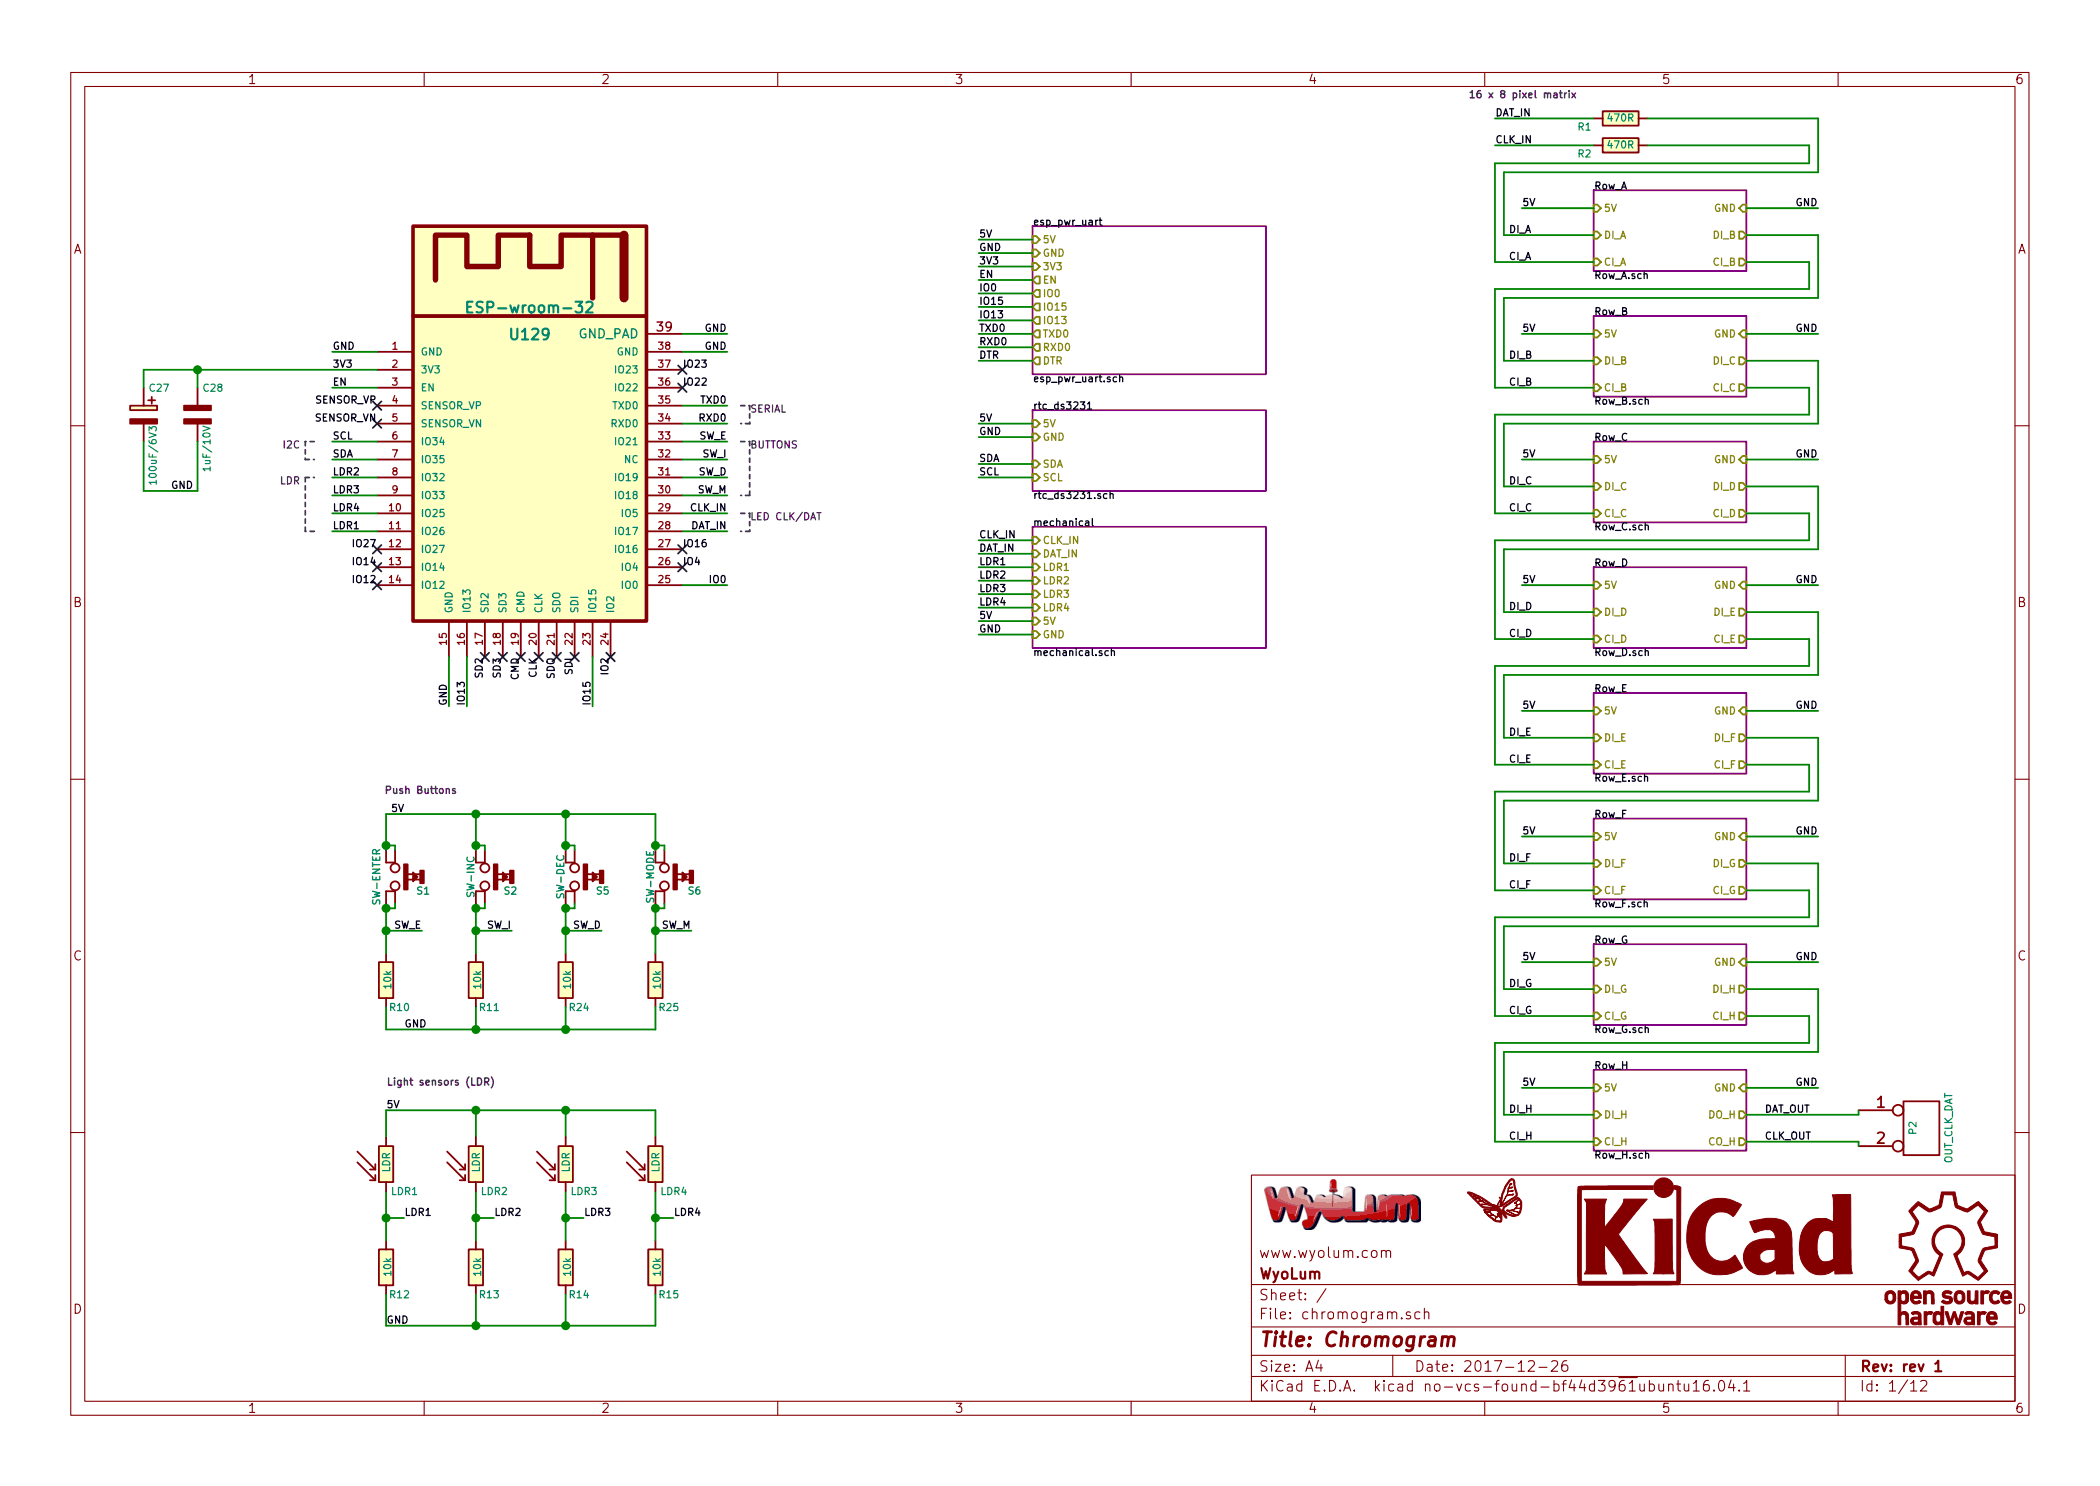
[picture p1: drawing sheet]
EESchema Schematic File Version 4
LIBS:chromogram
LIBS:chromogram-cache
EELAYER 26 0
EELAYER END
$Descr A4 11693 8268
encoding utf-8
Sheet 1 12
Title "Chromogram"
Date "2017-12-26"
Rev "rev 1"
Comp "WyoLum"
Comment1 "www.wyolum.com"
Comment2 ""
Comment3 ""
Comment4 ""
$EndDescr
$Sheet
S 8875 1050 850  450 
U 511688A7
F0 "Row_A" 40
F1 "Row_A.sch" 40
F2 "GND" I R 9725 1150 40 
F3 "DI_A" I L 8875 1300 40 
F4 "5V" I L 8875 1150 40 
F5 "CI_A" I L 8875 1450 40 
F6 "CI_B" O R 9725 1450 40 
F7 "DI_B" O R 9725 1300 40 
$EndSheet
Text Label 8475 1150 0    40   ~ 0
5V
Text Label 10125 1150 2    40   ~ 0
GND
$Sheet
S 8875 1750 850  450 
U 54253F7B
F0 "Row_B" 40
F1 "Row_B.sch" 40
F2 "GND" I R 9725 1850 40 
F3 "DI_B" I L 8875 2000 40 
F4 "5V" I L 8875 1850 40 
F5 "CI_B" I L 8875 2150 40 
F6 "CI_C" O R 9725 2150 40 
F7 "DI_C" O R 9725 2000 40 
$EndSheet
$Sheet
S 8875 2450 850  450 
U 542543F1
F0 "Row_C" 40
F1 "Row_C.sch" 40
F2 "GND" I R 9725 2550 40 
F3 "DI_C" I L 8875 2700 40 
F4 "5V" I L 8875 2550 40 
F5 "CI_C" I L 8875 2850 40 
F6 "CI_D" O R 9725 2850 40 
F7 "DI_D" O R 9725 2700 40 
$EndSheet
$Sheet
S 8875 3150 850  450 
U 542543F9
F0 "Row_D" 40
F1 "Row_D.sch" 40
F2 "GND" I R 9725 3250 40 
F3 "DI_D" I L 8875 3400 40 
F4 "5V" I L 8875 3250 40 
F5 "CI_D" I L 8875 3550 40 
F6 "CI_E" O R 9725 3550 40 
F7 "DI_E" O R 9725 3400 40 
$EndSheet
$Sheet
S 8875 3850 850  450 
U 54254DD3
F0 "Row_E" 40
F1 "Row_E.sch" 40
F2 "GND" I R 9725 3950 40 
F3 "DI_E" I L 8875 4100 40 
F4 "5V" I L 8875 3950 40 
F5 "CI_E" I L 8875 4250 40 
F6 "CI_F" O R 9725 4250 40 
F7 "DI_F" O R 9725 4100 40 
$EndSheet
$Sheet
S 8875 4550 850  450 
U 54254DE3
F0 "Row_F" 40
F1 "Row_F.sch" 40
F2 "GND" I R 9725 4650 40 
F3 "DI_F" I L 8875 4800 40 
F4 "5V" I L 8875 4650 40 
F5 "CI_F" I L 8875 4950 40 
F6 "CI_G" O R 9725 4950 40 
F7 "DI_G" O R 9725 4800 40 
$EndSheet
$Sheet
S 8875 5250 850  450 
U 54254DF1
F0 "Row_G" 40
F1 "Row_G.sch" 40
F2 "GND" I R 9725 5350 40 
F3 "DI_G" I L 8875 5500 40 
F4 "5V" I L 8875 5350 40 
F5 "CI_G" I L 8875 5650 40 
F6 "CI_H" O R 9725 5650 40 
F7 "DI_H" O R 9725 5500 40 
$EndSheet
$Sheet
S 8875 5950 850  450 
U 54254DF9
F0 "Row_H" 40
F1 "Row_H.sch" 40
F2 "GND" I R 9725 6050 40 
F3 "DI_H" I L 8875 6200 40 
F4 "5V" I L 8875 6050 40 
F5 "CI_H" I L 8875 6350 40 
F6 "CO_H" O R 9725 6350 40 
F7 "DO_H" O R 9725 6200 40 
$EndSheet
Text Notes 8175 550  0    40   ~ 8
16 x 8 pixel matrix
Text Label 1850 2450 0    40   ~ 0
SCL
Text Label 1850 2550 0    40   ~ 0
SDA
Text Label 8400 1300 0    40   ~ 0
DI_A
$Comp
L chromogram:R R1
U 1 1
P 9025 650
F 0 "R1" V 8975 850 40  0000 C CNN
F 1 "470R" V 9025 650 40  0000 C CNN
F 2 "chromogram_libs:r_0805" V 8955 650 30  0001 C CNN
F 3 "" H 9025 650 30  0000 C CNN
	1    9025 650 
	0    -1   -1   0   
$EndComp
Text Label 8325 650  0    40   ~ 0
DAT_IN
Text Label 1850 2950 0    40   ~ 0
LDR1
Text Label 4050 2950 2    40   ~ 0
DAT_IN
Text Label 1850 2650 0    40   ~ 0
LDR2
Text Label 1850 2750 0    40   ~ 0
LDR3
Text Label 8475 1850 0    40   ~ 0
5V
Text Label 8475 6050 0    40   ~ 0
5V
Text Label 8475 2550 0    40   ~ 0
5V
Text Label 8475 3250 0    40   ~ 0
5V
Text Label 8475 3950 0    40   ~ 0
5V
Text Label 8475 4650 0    40   ~ 0
5V
Text Label 8475 5350 0    40   ~ 0
5V
Text Label 10125 1850 2    40   ~ 0
GND
Text Label 10125 6050 2    40   ~ 0
GND
Text Label 10125 2550 2    40   ~ 0
GND
Text Label 10125 3250 2    40   ~ 0
GND
Text Label 10125 3950 2    40   ~ 0
GND
Text Label 10125 4650 2    40   ~ 0
GND
Text Label 10125 5350 2    40   ~ 0
GND
$Comp
L chromogram:R R24
U 1 1
P 3150 5450
F 0 "R24" H 3225 5300 40  0000 C CNN
F 1 "10k" V 3157 5451 40  0000 C CNN
F 2 "chromogram_libs:r_0805" V 3080 5450 30  0001 C CNN
F 3 "" H 3150 5450 30  0000 C CNN
	1    3150 5450
	1    0    0    -1  
$EndComp
$Comp
L chromogram:R R25
U 1 1
P 3650 5450
F 0 "R25" H 3725 5300 40  0000 C CNN
F 1 "10k" V 3657 5451 40  0000 C CNN
F 2 "chromogram_libs:r_0805" V 3580 5450 30  0001 C CNN
F 3 "" H 3650 5450 30  0000 C CNN
	1    3650 5450
	1    0    0    -1  
$EndComp
Text Label 3350 5175 2    40   ~ 0
SW_D
Text Label 3850 5175 2    40   ~ 0
SW_M
Text Notes 2550 4425 2    40   ~ 8
Push Buttons
Wire Wire Line
	8875 650  8325 650 
Wire Wire Line
	8475 1150 8875 1150
Wire Wire Line
	10125 1150 9725 1150
Wire Wire Line
	8475 1850 8875 1850
Wire Wire Line
	8375 2000 8875 2000
Wire Wire Line
	10125 1850 9725 1850
Wire Wire Line
	8475 3250 8875 3250
Wire Wire Line
	8375 3400 8875 3400
Wire Wire Line
	10125 3250 9725 3250
Wire Wire Line
	9725 3400 10125 3400
Wire Wire Line
	8475 2550 8875 2550
Wire Wire Line
	10125 2550 9725 2550
Wire Wire Line
	9725 2700 10125 2700
Wire Wire Line
	8475 3950 8875 3950
Wire Wire Line
	10125 3950 9725 3950
Wire Wire Line
	9725 4100 10125 4100
Wire Wire Line
	8475 4650 8875 4650
Wire Wire Line
	8375 4800 8875 4800
Wire Wire Line
	10125 4650 9725 4650
Wire Wire Line
	9725 4800 10125 4800
Wire Wire Line
	8475 6050 8875 6050
Wire Wire Line
	10125 6050 9725 6050
Wire Wire Line
	9725 6200 10350 6200
Wire Wire Line
	8475 5350 8875 5350
Wire Wire Line
	8375 5500 8875 5500
Wire Wire Line
	10125 5350 9725 5350
Wire Wire Line
	9725 1300 10125 1300
Wire Wire Line
	10125 1300 10125 1650
Wire Wire Line
	10125 1650 8375 1650
Wire Wire Line
	8375 1650 8375 2000
Wire Wire Line
	9725 2000 10125 2000
Wire Wire Line
	10125 2000 10125 2350
Wire Wire Line
	10125 2350 8375 2350
Wire Wire Line
	8375 2350 8375 2700
Wire Wire Line
	8375 2700 8875 2700
Wire Wire Line
	10125 2700 10125 3050
Wire Wire Line
	10125 3050 8375 3050
Wire Wire Line
	8375 3050 8375 3400
Wire Wire Line
	10125 3400 10125 3750
Wire Wire Line
	8375 3750 8375 4100
Wire Wire Line
	10125 4100 10125 4450
Wire Wire Line
	10125 4450 8375 4450
Wire Wire Line
	8375 4450 8375 4800
Wire Wire Line
	10125 4800 10125 5150
Wire Wire Line
	10125 5150 8375 5150
Wire Wire Line
	8375 5150 8375 5500
Wire Wire Line
	9725 5500 10125 5500
Wire Wire Line
	10125 5500 10125 5850
Wire Wire Line
	8375 950  8375 1300
Wire Wire Line
	10125 950  8375 950 
Wire Wire Line
	9175 650  10125 650 
Wire Wire Line
	10125 650  10125 950 
Wire Wire Line
	8375 1300 8875 1300
Wire Wire Line
	10125 3750 8375 3750
Wire Wire Line
	8375 4100 8875 4100
Wire Wire Line
	3150 5025 3150 5050
Wire Wire Line
	3650 5025 3650 5050
Wire Wire Line
	3150 5175 3350 5175
Connection ~ 3150 5175
Wire Wire Line
	3650 5175 3850 5175
Connection ~ 3650 5175
Wire Wire Line
	3650 5725 3650 5600
Wire Wire Line
	2150 5725 2650 5725
Wire Wire Line
	3150 5725 3150 5600
Wire Wire Line
	3150 4525 3150 4700
Wire Wire Line
	2150 4525 2650 4525
Wire Wire Line
	3650 4525 3650 4700
$Comp
L chromogram:R R12
U 1 1
P 2150 7050
F 0 "R12" H 2225 6900 40  0000 C CNN
F 1 "10k" V 2157 7051 40  0000 C CNN
F 2 "chromogram_libs:r_0805" V 2080 7050 30  0001 C CNN
F 3 "" H 2150 7050 30  0000 C CNN
	1    2150 7050
	1    0    0    -1  
$EndComp
Text Label 2250 6775 0    40   ~ 0
LDR1
Text Label 2150 6175 0    40   ~ 0
5V
Text Label 2150 7375 0    40   ~ 0
GND
Wire Wire Line
	2150 6175 2150 6325
Wire Wire Line
	2150 6625 2150 6775
Wire Wire Line
	2150 7200 2150 7375
Wire Wire Line
	2150 6775 2250 6775
Connection ~ 2150 6775
Wire Wire Line
	2150 6175 2650 6175
Wire Wire Line
	2150 7375 2650 7375
$Comp
L chromogram:R R13
U 1 1
P 2650 7050
F 0 "R13" H 2725 6900 40  0000 C CNN
F 1 "10k" V 2657 7051 40  0000 C CNN
F 2 "chromogram_libs:r_0805" V 2580 7050 30  0001 C CNN
F 3 "" H 2650 7050 30  0000 C CNN
	1    2650 7050
	1    0    0    -1  
$EndComp
Text Label 2750 6775 0    40   ~ 0
LDR2
Wire Wire Line
	2650 6175 2650 6325
Wire Wire Line
	2650 6625 2650 6775
Wire Wire Line
	2650 7375 2650 7200
Wire Wire Line
	2650 6775 2750 6775
Connection ~ 2650 6775
Text Notes 2150 6050 0    40   ~ 8
Light sensors (LDR)
$Comp
L chromogram:R R14
U 1 1
P 3150 7050
F 0 "R14" H 3225 6900 40  0000 C CNN
F 1 "10k" V 3157 7051 40  0000 C CNN
F 2 "chromogram_libs:r_0805" V 3080 7050 30  0001 C CNN
F 3 "" H 3150 7050 30  0000 C CNN
	1    3150 7050
	1    0    0    -1  
$EndComp
Text Label 3250 6775 0    40   ~ 0
LDR3
Wire Wire Line
	3150 6175 3150 6325
Wire Wire Line
	3150 6625 3150 6775
Wire Wire Line
	3150 7375 3150 7200
Wire Wire Line
	3150 6775 3250 6775
Connection ~ 3150 6775
$Comp
L chromogram:R R15
U 1 1
P 3650 7050
F 0 "R15" H 3725 6900 40  0000 C CNN
F 1 "10k" V 3657 7051 40  0000 C CNN
F 2 "chromogram_libs:r_0805" V 3580 7050 30  0001 C CNN
F 3 "" H 3650 7050 30  0000 C CNN
	1    3650 7050
	1    0    0    -1  
$EndComp
Text Label 3750 6775 0    40   ~ 0
LDR4
Wire Wire Line
	3650 6175 3650 6325
Wire Wire Line
	3650 6625 3650 6775
Wire Wire Line
	3650 7375 3650 7200
Wire Wire Line
	3650 6775 3750 6775
Connection ~ 3650 6775
Text Label 1850 2850 0    40   ~ 0
LDR4
$Comp
L chromogram:ESP-wroom-32 U129
U 1 1
P 2950 3450
F 0 "U129" H 2950 5050 60  0000 C CNB
F 1 "ESP-wroom-32" H 2950 5200 60  0000 C CNB
F 2 "chromogram_libs:esp_wroom_32" H 2950 3450 60  0001 C CNN
F 3 "" H 2950 3450 60  0001 C CNN
F 4 "mfr_pn" H 2950 3450 60  0001 C CNN "manf#"
	1    2950 3450
	1    0    0    -1  
$EndComp
Wire Wire Line
	10125 5850 8375 5850
Wire Wire Line
	8375 5850 8375 6200
Wire Wire Line
	8375 6200 8875 6200
Wire Wire Line
	9725 1450 10075 1450
Wire Wire Line
	10075 1450 10075 1600
Wire Wire Line
	10075 1600 8325 1600
Wire Wire Line
	8325 1600 8325 2150
Wire Wire Line
	8325 2150 8875 2150
Wire Wire Line
	9725 2150 10075 2150
Wire Wire Line
	10075 2150 10075 2300
Wire Wire Line
	10075 2300 8325 2300
Wire Wire Line
	8325 2300 8325 2850
Wire Wire Line
	8325 2850 8875 2850
Wire Wire Line
	9725 2850 10075 2850
Wire Wire Line
	10075 2850 10075 3000
Wire Wire Line
	10075 3000 8325 3000
Wire Wire Line
	8325 3000 8325 3550
Wire Wire Line
	8325 3550 8875 3550
Wire Wire Line
	9725 4250 10075 4250
Wire Wire Line
	10075 4250 10075 4400
Wire Wire Line
	10075 4400 8325 4400
Wire Wire Line
	8325 4400 8325 4950
Wire Wire Line
	8325 4950 8875 4950
Wire Wire Line
	9725 3550 10075 3550
Wire Wire Line
	10075 3550 10075 3700
Wire Wire Line
	10075 3700 8325 3700
Wire Wire Line
	8325 3700 8325 4250
Wire Wire Line
	8325 4250 8875 4250
Wire Wire Line
	9725 4950 10075 4950
Wire Wire Line
	10075 4950 10075 5100
Wire Wire Line
	10075 5100 8325 5100
Wire Wire Line
	8325 5100 8325 5650
Wire Wire Line
	8325 5650 8875 5650
Wire Wire Line
	9725 5650 10075 5650
Wire Wire Line
	10075 5650 10075 5800
Wire Wire Line
	10075 5800 8325 5800
Wire Wire Line
	8325 5800 8325 6350
Wire Wire Line
	8325 6350 8875 6350
Wire Wire Line
	9725 6350 10350 6350
Text Label 9825 6200 0    40   ~ 0
DAT_OUT
Text Label 9825 6350 0    40   ~ 0
CLK_OUT
$Comp
L chromogram:R R2
U 1 1
P 9025 800
F 0 "R2" V 8975 1000 40  0000 C CNN
F 1 "470R" V 9025 800 40  0000 C CNN
F 2 "chromogram_libs:r_0805" V 8955 800 30  0001 C CNN
F 3 "" H 9025 800 30  0000 C CNN
	1    9025 800 
	0    -1   -1   0   
$EndComp
Wire Wire Line
	9175 800  10075 800 
Wire Wire Line
	10075 800  10075 900 
Wire Wire Line
	10075 900  8325 900 
Wire Wire Line
	8325 900  8325 1450
Wire Wire Line
	8325 1450 8875 1450
Wire Wire Line
	8875 800  8325 800 
Text Label 8325 800  0    40   ~ 0
CLK_IN
Text Label 8400 1450 0    40   ~ 0
CI_A
Text Label 8400 2000 0    40   ~ 0
DI_B
Text Label 8400 2150 0    40   ~ 0
CI_B
Text Label 8400 2700 0    40   ~ 0
DI_C
Text Label 8400 2850 0    40   ~ 0
CI_C
Text Label 8400 3400 0    40   ~ 0
DI_D
Text Label 8400 3550 0    40   ~ 0
CI_D
Text Label 8400 4100 0    40   ~ 0
DI_E
Text Label 8400 4250 0    40   ~ 0
CI_E
Text Label 8400 4800 0    40   ~ 0
DI_F
Text Label 8400 4950 0    40   ~ 0
CI_F
Text Label 8400 5500 0    40   ~ 0
DI_G
Text Label 8400 5650 0    40   ~ 0
CI_G
Text Label 8400 6200 0    40   ~ 0
DI_H
Text Label 8400 6350 0    40   ~ 0
CI_H
$Sheet
S 5750 2925 1300 675 
U 5A47432D
F0 "mechanical" 40
F1 "mechanical.sch" 40
F2 "CLK_IN" I L 5750 3000 40 
F3 "DAT_IN" I L 5750 3075 40 
F4 "LDR1" I L 5750 3150 40 
F5 "LDR2" I L 5750 3225 40 
F6 "LDR4" I L 5750 3375 40 
F7 "LDR3" I L 5750 3300 40 
F8 "5V" I L 5750 3450 40 
F9 "GND" I L 5750 3525 40 
$EndSheet
$Sheet
S 5750 2275 1300 450 
U 5A447BD8
F0 "rtc_ds3231" 40
F1 "rtc_ds3231.sch" 40
F2 "5V" I L 5750 2350 40 
F3 "GND" I L 5750 2425 40 
F4 "SDA" I L 5750 2575 40 
F5 "SCL" I L 5750 2650 40 
$EndSheet
Wire Wire Line
	5750 2350 5450 2350
Wire Wire Line
	5450 2425 5750 2425
Wire Wire Line
	5450 2575 5750 2575
Wire Wire Line
	5750 2650 5450 2650
Text Label 5450 2350 0    40   ~ 0
5V
Text Label 5450 2425 0    40   ~ 0
GND
Text Label 5450 2575 0    40   ~ 0
SDA
Text Label 5450 2650 0    40   ~ 0
SCL
$Sheet
S 5750 1250 1300 825 
U 5A452227
F0 "esp_pwr_uart" 40
F1 "esp_pwr_uart.sch" 40
F2 "GND" I L 5750 1400 40 
F3 "5V" I L 5750 1325 40 
F4 "3V3" I L 5750 1475 40 
F5 "EN" O L 5750 1550 40 
F6 "IO0" O L 5750 1625 40 
F7 "IO15" O L 5750 1700 40 
F8 "IO13" O L 5750 1775 40 
F9 "TXD0" O L 5750 1850 40 
F10 "RXD0" O L 5750 1925 40 
F11 "DTR" O L 5750 2000 40 
$EndSheet
Wire Wire Line
	5450 1325 5750 1325
Wire Wire Line
	5750 1400 5450 1400
Wire Wire Line
	5450 1475 5750 1475
Text Label 5450 1325 0    40   ~ 0
5V
Text Label 5450 1400 0    40   ~ 0
GND
Text Label 5450 1475 0    40   ~ 0
3V3
Wire Wire Line
	2100 1950 1850 1950
Wire Wire Line
	2100 2150 1850 2150
Wire Wire Line
	2100 2650 1850 2650
Wire Wire Line
	1850 2750 2100 2750
Wire Wire Line
	2100 2850 1850 2850
Wire Wire Line
	1850 2950 2100 2950
Wire Wire Line
	2100 2450 1850 2450
Wire Wire Line
	1850 2550 2100 2550
Wire Wire Line
	4050 1950 3800 1950
Wire Wire Line
	3800 2250 4050 2250
Wire Wire Line
	4050 2350 3800 2350
Wire Wire Line
	4050 2450 3800 2450
Wire Wire Line
	3800 2550 4050 2550
Wire Wire Line
	4050 2650 3800 2650
Wire Wire Line
	3800 2750 4050 2750
Wire Wire Line
	4050 2850 3800 2850
Wire Wire Line
	3800 2950 4050 2950
Wire Wire Line
	4050 3250 3800 3250
Wire Wire Line
	2500 3650 2500 3925
Wire Wire Line
	2600 3925 2600 3650
Wire Wire Line
	3300 3650 3300 3925
Text Label 1850 1950 0    40   ~ 0
GND
Text Label 1850 2050 0    40   ~ 0
3V3
Text Label 2500 3925 1    40   ~ 0
GND
NoConn ~ 3800 3150
Text Label 4050 1950 2    40   ~ 0
GND
$Comp
L chromogram:LDR03 LDR1
U 1 1
P 2150 6475
F 0 "LDR1" H 2175 6325 40  0000 L CNN
F 1 "LDR" V 2150 6425 40  0000 L CNN
F 2 "chromogram_libs:r_0805_ldr" V 2325 6475 50  0001 C CNN
F 3 "" H 2150 6425 50  0000 C CNN
	1    2150 6475
	1    0    0    -1  
$EndComp
$Comp
L chromogram:LDR03 LDR2
U 1 1
P 2650 6475
F 0 "LDR2" H 2675 6325 40  0000 L CNN
F 1 "LDR" V 2650 6425 40  0000 L CNN
F 2 "chromogram_libs:r_0805_ldr" V 2825 6475 50  0001 C CNN
F 3 "" H 2650 6425 50  0000 C CNN
	1    2650 6475
	1    0    0    -1  
$EndComp
$Comp
L chromogram:LDR03 LDR3
U 1 1
P 3150 6475
F 0 "LDR3" H 3175 6325 40  0000 L CNN
F 1 "LDR" V 3150 6425 40  0000 L CNN
F 2 "chromogram_libs:r_0805_ldr" V 3325 6475 50  0001 C CNN
F 3 "" H 3150 6425 50  0000 C CNN
	1    3150 6475
	1    0    0    -1  
$EndComp
$Comp
L chromogram:LDR03 LDR4
U 1 1
P 3650 6475
F 0 "LDR4" H 3675 6325 40  0000 L CNN
F 1 "LDR" V 3650 6425 40  0000 L CNN
F 2 "chromogram_libs:r_0805_ldr" V 3825 6475 50  0001 C CNN
F 3 "" H 3650 6425 50  0000 C CNN
	1    3650 6475
	1    0    0    -1  
$EndComp
$Comp
L chromogram:SW-SPST-M S5
U 1 1
P 3200 4875
F 0 "S5" V 3275 5075 40  0000 R CNB
F 1 "SW-DEC" H 3200 4800 40  0000 C CNB
F 2 "chromogram_libs:SW_SMD" H 3200 4875 60  0001 C CNN
F 3 "" H 3200 4875 60  0000 C CNN
	1    3200 4875
	0    1    1    0   
$EndComp
$Comp
L chromogram:SW-SPST-M S6
U 1 1
P 3700 4875
F 0 "S6" V 3775 5000 40  0000 L CNB
F 1 "SW-MODE" H 3700 4800 40  0000 C CNB
F 2 "chromogram_libs:SW_SMD" H 3700 4875 60  0001 C CNN
F 3 "" H 3700 4875 60  0000 C CNN
	1    3700 4875
	0    1    1    0   
$EndComp
Wire Wire Line
	3200 5025 3200 5050
Wire Wire Line
	3200 5050 3150 5050
Connection ~ 3150 5050
Wire Wire Line
	3700 5025 3700 5050
Wire Wire Line
	3700 5050 3650 5050
Connection ~ 3650 5050
Wire Wire Line
	3700 4725 3700 4700
Wire Wire Line
	3700 4700 3650 4700
Connection ~ 3650 4700
Wire Wire Line
	3200 4725 3200 4700
Wire Wire Line
	3200 4700 3150 4700
Connection ~ 3150 4700
Text Label 1850 2150 0    40   ~ 0
EN
Text Label 4050 2250 2    40   ~ 0
TXD0
Text Label 4050 2350 2    40   ~ 0
RXD0
Text Label 3300 3925 1    40   ~ 0
IO15
Text Label 2600 3925 1    40   ~ 0
IO13
Text Label 4050 3250 2    40   ~ 0
IO0
Wire Wire Line
	5750 1550 5450 1550
Wire Wire Line
	5450 1625 5750 1625
Wire Wire Line
	5750 1700 5450 1700
Wire Wire Line
	5450 1775 5750 1775
Wire Wire Line
	5750 1850 5450 1850
Wire Wire Line
	5450 1925 5750 1925
Wire Wire Line
	5450 2000 5750 2000
Text Label 5450 1550 0    40   ~ 0
EN
Text Label 5450 1625 0    40   ~ 0
IO0
Text Label 5450 1700 0    40   ~ 0
IO15
Text Label 5450 1775 0    40   ~ 0
IO13
Text Label 5450 1850 0    40   ~ 0
TXD0
Text Label 5450 1925 0    40   ~ 0
RXD0
Text Label 5450 2000 0    40   ~ 0
DTR
Text Label 4050 2850 2    40   ~ 0
CLK_IN
$Comp
L chromogram:CONN_2 P2
U 1 1
P 10700 6275
F 0 "P2" V 10650 6275 40  0000 C CNN
F 1 "OUT_CLK_DAT" V 10850 6275 40  0000 C CNN
F 2 "chromogram_libs:Pin_Header_Straight_1x02" H 10700 6275 60  0001 C CNN
F 3 "" H 10700 6275 60  0000 C CNN
F 4 "Value" H 10700 6275 50  0001 C CNN "manf#"
	1    10700 6275
	1    0    0    -1  
$EndComp
Wire Wire Line
	10350 6200 10350 6175
Wire Wire Line
	10350 6350 10350 6375
$Comp
L chromogram:R R10
U 1 1
P 2150 5450
F 0 "R10" H 2225 5300 40  0000 C CNN
F 1 "10k" V 2157 5451 40  0000 C CNN
F 2 "chromogram_libs:r_0805" V 2080 5450 30  0001 C CNN
F 3 "" H 2150 5450 30  0000 C CNN
	1    2150 5450
	1    0    0    -1  
$EndComp
$Comp
L chromogram:R R11
U 1 1
P 2650 5450
F 0 "R11" H 2725 5300 40  0000 C CNN
F 1 "10k" V 2657 5451 40  0000 C CNN
F 2 "chromogram_libs:r_0805" V 2580 5450 30  0001 C CNN
F 3 "" H 2650 5450 30  0000 C CNN
	1    2650 5450
	1    0    0    -1  
$EndComp
Text Label 2250 5725 0    40   ~ 0
GND
Text Label 2350 5175 2    40   ~ 0
SW_E
Text Label 2850 5175 2    40   ~ 0
SW_I
Text Label 2175 4525 0    40   ~ 0
5V
Wire Wire Line
	2150 5025 2150 5050
Wire Wire Line
	2650 5025 2650 5050
Wire Wire Line
	2150 5175 2350 5175
Connection ~ 2150 5175
Wire Wire Line
	2650 5175 2850 5175
Connection ~ 2650 5175
Wire Wire Line
	2650 5600 2650 5725
Wire Wire Line
	2150 5725 2150 5600
Wire Wire Line
	2150 4525 2150 4700
Wire Wire Line
	2650 4525 2650 4700
$Comp
L chromogram:SW-SPST-M S1
U 1 1
P 2200 4875
F 0 "S1" V 2275 5075 40  0000 R CNB
F 1 "SW-ENTER" H 2200 4775 40  0000 C CNB
F 2 "chromogram_libs:SW_SMD" H 2200 4875 60  0001 C CNN
F 3 "" H 2200 4875 60  0000 C CNN
	1    2200 4875
	0    1    1    0   
$EndComp
$Comp
L chromogram:SW-SPST-M S2
U 1 1
P 2700 4875
F 0 "S2" V 2775 4975 40  0000 L CNB
F 1 "SW-INC" H 2700 4800 40  0000 C CNB
F 2 "chromogram_libs:SW_SMD" H 2700 4875 60  0001 C CNN
F 3 "" H 2700 4875 60  0000 C CNN
	1    2700 4875
	0    1    1    0   
$EndComp
Wire Wire Line
	2200 5025 2200 5050
Wire Wire Line
	2200 5050 2150 5050
Connection ~ 2150 5050
Wire Wire Line
	2700 5025 2700 5050
Wire Wire Line
	2700 5050 2650 5050
Connection ~ 2650 5050
Wire Wire Line
	2700 4725 2700 4700
Wire Wire Line
	2700 4700 2650 4700
Connection ~ 2650 4700
Wire Wire Line
	2200 4725 2200 4700
Wire Wire Line
	2200 4700 2150 4700
Connection ~ 2150 4700
Connection ~ 3150 4525
Connection ~ 2650 4525
Connection ~ 3150 5725
Connection ~ 2650 5725
Text Label 4050 2450 2    40   ~ 0
SW_E
Text Label 4050 2550 2    40   ~ 0
SW_I
Text Label 4050 2650 2    40   ~ 0
SW_D
Text Label 4050 2750 2    40   ~ 0
SW_M
Wire Notes Line
	4125 2450 4175 2450
Wire Notes Line
	4175 2450 4175 2750
Wire Notes Line
	4175 2750 4125 2750
Wire Notes Line
	4125 2850 4175 2850
Wire Notes Line
	4175 2850 4175 2950
Wire Notes Line
	4175 2950 4125 2950
Wire Notes Line
	1750 2450 1700 2450
Wire Notes Line
	1700 2450 1700 2550
Wire Notes Line
	1700 2550 1750 2550
Text Notes 4175 2500 0    40   ~ 0
BUTTONS
Text Notes 4175 2900 0    40   ~ 0
LED CLK/DAT
Text Notes 1675 2500 2    40   ~ 0
I2C
Wire Notes Line
	4125 2250 4175 2250
Wire Notes Line
	4175 2250 4175 2350
Wire Notes Line
	4175 2350 4125 2350
Text Notes 4175 2300 0    40   ~ 0
SERIAL
Wire Notes Line
	1750 2950 1700 2950
Wire Notes Line
	1700 2950 1700 2650
Wire Notes Line
	1700 2650 1750 2650
Text Notes 1675 2700 2    40   ~ 0
LDR
Connection ~ 2650 6175
Connection ~ 3150 6175
Connection ~ 3150 7375
Connection ~ 2650 7375
$Comp
L chromogram:C_POL C27
U 1 1
P 800 2300
F 0 "C27" H 825 2450 40  0000 L CNN
F 1 "100uF/6V3" V 850 1900 40  0000 L CNN
F 2 "chromogram_libs:c_2917" H 800 2300 60  0001 C CNN
F 3 "" H 800 2300 60  0000 C CNN
	1    800  2300
	1    0    0    -1  
$EndComp
$Comp
L chromogram:C_NP C28
U 1 1
P 1100 2300
F 0 "C28" H 1125 2450 40  0000 L CNN
F 1 "1uF/10V" V 1150 1975 40  0000 L CNN
F 2 "chromogram_libs:c_0805" H 1100 2300 60  0001 C CNN
F 3 "" H 1100 2300 60  0000 C CNN
	1    1100 2300
	1    0    0    -1  
$EndComp
Wire Wire Line
	800  2050 800  2150
Wire Wire Line
	800  2050 1100 2050
Wire Wire Line
	1100 2050 1100 2150
Connection ~ 1100 2050
Wire Wire Line
	800  2450 800  2725
Wire Wire Line
	800  2725 1100 2725
Wire Wire Line
	1100 2725 1100 2450
Text Label 950  2725 0    40   ~ 0
GND
NoConn ~ 2100 2250
NoConn ~ 2100 2350
NoConn ~ 3400 3650
NoConn ~ 3200 3650
NoConn ~ 3100 3650
NoConn ~ 3000 3650
NoConn ~ 2900 3650
NoConn ~ 2800 3650
NoConn ~ 2700 3650
NoConn ~ 3800 2050
NoConn ~ 3800 2150
NoConn ~ 3800 3050
NoConn ~ 2100 3250
Wire Wire Line
	3800 1850 4050 1850
Text Label 4050 1850 2    40   ~ 0
GND
Wire Wire Line
	3150 5175 3150 5300
Wire Wire Line
	3650 5175 3650 5300
Wire Wire Line
	2150 6775 2150 6900
Wire Wire Line
	2650 6775 2650 6900
Wire Wire Line
	3150 6775 3150 6900
Wire Wire Line
	3650 6775 3650 6900
Wire Wire Line
	3150 5050 3150 5175
Wire Wire Line
	3650 5050 3650 5175
Wire Wire Line
	3650 4700 3650 4725
Wire Wire Line
	3150 4700 3150 4725
Wire Wire Line
	2150 5175 2150 5300
Wire Wire Line
	2650 5175 2650 5300
Wire Wire Line
	2150 5050 2150 5175
Wire Wire Line
	2650 5050 2650 5175
Wire Wire Line
	2650 4700 2650 4725
Wire Wire Line
	2150 4700 2150 4725
Wire Wire Line
	3150 4525 3650 4525
Wire Wire Line
	2650 4525 3150 4525
Wire Wire Line
	3150 5725 3650 5725
Wire Wire Line
	2650 5725 3150 5725
Wire Wire Line
	2650 6175 3150 6175
Wire Wire Line
	3150 6175 3650 6175
Wire Wire Line
	3150 7375 3650 7375
Wire Wire Line
	2650 7375 3150 7375
Wire Wire Line
	1100 2050 2100 2050
Wire Wire Line
	5750 3000 5450 3000
Wire Wire Line
	5450 3075 5750 3075
Wire Wire Line
	5750 3150 5450 3150
Wire Wire Line
	5450 3225 5750 3225
Wire Wire Line
	5750 3300 5450 3300
Wire Wire Line
	5450 3375 5750 3375
Wire Wire Line
	5750 3450 5450 3450
Wire Wire Line
	5450 3525 5750 3525
Text Label 5450 3000 0    40   ~ 0
CLK_IN
Text Label 5450 3075 0    40   ~ 0
DAT_IN
Text Label 5450 3150 0    40   ~ 0
LDR1
Text Label 5450 3225 0    40   ~ 0
LDR2
Text Label 5450 3300 0    40   ~ 0
LDR3
Text Label 5450 3375 0    40   ~ 0
LDR4
Text Label 5450 3450 0    40   ~ 0
5V
Text Label 5450 3525 0    40   ~ 0
GND
$Comp
L chromogram:LOGO_WL G1
U 1 1
P 8350 6700
F 0 "G1" H 8350 6564 60  0001 C CNN
F 1 "LOGO_WL" H 8350 6836 60  0001 C CNN
F 2 "chromogram_libs:Logo-WL3" H 8350 6700 60  0001 C CNN
F 3 "" H 8350 6700 60  0001 C CNN
F 4 "Value" H 8350 6700 50  0001 C CNN "manf#"
	1    8350 6700
	1    0    0    -1  
$EndComp
$Comp
L chromogram:OSHW G3
U 1 1
P 10850 7000
F 0 "G3" H 10850 6950 40  0001 C CNN
F 1 "OSHW" H 10850 7100 40  0001 C CNN
F 2 "chromogram_libs:OSHW_6mm" H 10850 7000 60  0001 C CNN
F 3 "" H 10850 7000 60  0000 C CNN
F 4 "Value" H 10850 7000 50  0001 C CNN "manf#"
	1    10850 7000
	1    0    0    -1  
$EndComp
$Comp
L chromogram:KiCad G2
U 1 1
P 9550 6850
F 0 "G2" H 9550 6582 60  0001 C CNN
F 1 "KiCad" H 9550 7118 60  0001 C CNN
F 2 "chromogram_libs:KiCad-Logo2_6mm_SilkScreen" H 9550 6850 60  0001 C CNN
F 3 "" H 9550 6850 60  0001 C CNN
F 4 "Value" H 9550 6850 50  0001 C CNN "manf#"
	1    9550 6850
	1    0    0    -1  
$EndComp
NoConn ~ 2100 3150
NoConn ~ 2100 3050
Text Label 2100 2250 2    40   ~ 0
SENSOR_VP
Text Label 2100 2350 2    40   ~ 0
SENSOR_VN
Text Label 2100 3050 2    40   ~ 0
IO27
Text Label 2100 3150 2    40   ~ 0
IO14
Text Label 2100 3250 2    40   ~ 0
IO12
Text Label 2700 3650 3    40   ~ 0
SD2
Text Label 2800 3650 3    40   ~ 0
SD3
Text Label 2900 3650 3    40   ~ 0
CMD
Text Label 3000 3650 3    40   ~ 0
CLK
Text Label 3100 3650 3    40   ~ 0
SDO
Text Label 3200 3650 3    40   ~ 0
SDI
Text Label 3400 3650 3    40   ~ 0
IO2
Text Label 3800 3150 0    40   ~ 0
IO4
Text Label 3800 3050 0    40   ~ 0
IO16
Text Label 3800 2150 0    40   ~ 0
IO22
Text Label 3800 2050 0    40   ~ 0
IO23
$EndSCHEMATC
